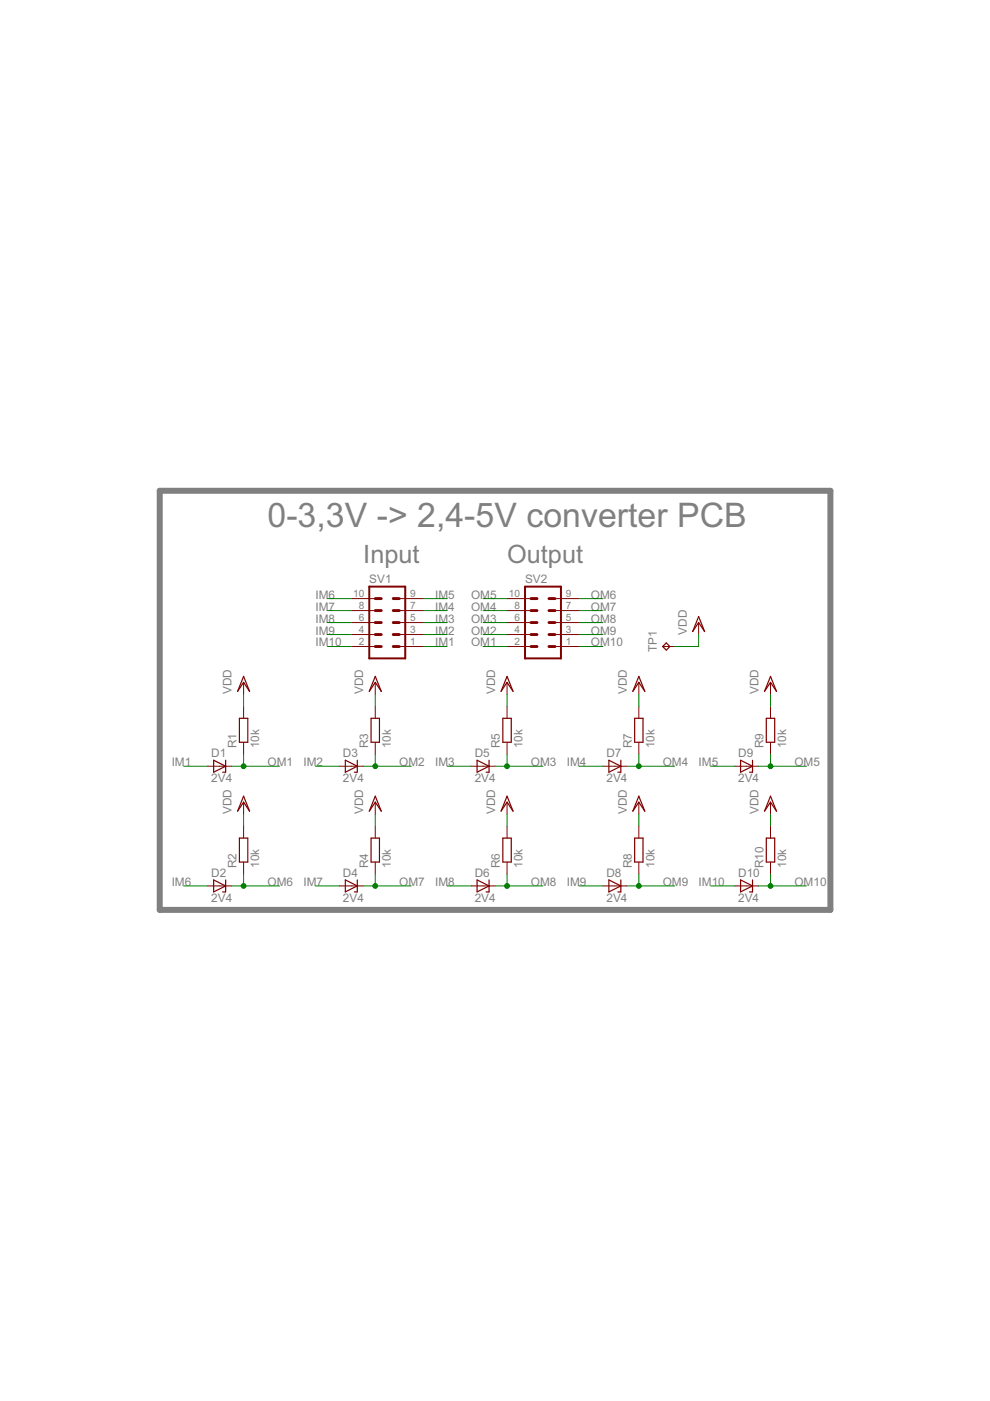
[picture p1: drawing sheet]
<svg xmlns="http://www.w3.org/2000/svg" width="210mm" height="297mm" viewBox="0 0 210 297" stroke-linecap="round" stroke-linejoin="round" font-family="sans-serif">
<path d="M33.9 104.1h142.2v88.8h-142.2z" fill="none" stroke="#808080" stroke-width="1.3"/>
<path d="M78.3 124.4h7.6v15.2h-7.6zM111.3 124.4h7.6v15.2h-7.6z" fill="none" stroke="#800000" stroke-width=".42"/>
<g fill="none" stroke="#800000" stroke-width=".61">
<path d="M79.6 126.9h1.2M79.6 129.5h1.2M79.6 132h1.2M79.6 134.5h1.2M79.6 137.1h1.2M83.4 126.9h1.2M83.4 129.5h1.2M83.4 132h1.2M83.4 134.5h1.2M83.4 137.1h1.2M112.6 126.9h1.3M112.6 129.5h1.3"/>
<path d="M112.6 132h1.3M112.6 134.5h1.3M112.6 137.1h1.3M116.4 126.9h1.3M116.4 129.5h1.3M116.4 132h1.3M116.4 134.5h1.3M116.4 137.1h1.3"/>
</g>
<g fill="none" stroke="#800000" stroke-width=".21">
<path d="M74.5 137.1h5.1M74.5 134.5h5.1M74.5 132h5.1M74.5 129.5h5.1M74.5 126.9h5.1M84.6 137.1h5.1M84.6 134.5h5.1M84.6 132h5.1M84.6 129.5h5.1M84.6 126.9h5.1M107.5 137.1h5.1M107.5 134.5h5.1"/>
<path d="M107.5 132h5.1M107.5 129.5h5.1M107.5 126.9h5.1M117.7 137.1h5M117.7 134.5h5M117.7 132h5M117.7 129.5h5M117.7 126.9h5M140.5 137.1h2.5M148.1 132v2.5M51.6 144.7v2.5M51.6 149.8v2.5"/>
<path d="M51.6 157.4v2.5M79.6 144.7v2.5M79.6 149.8v2.5M79.6 157.4v2.5M107.5 144.7v2.5M107.5 149.8v2.5M107.5 157.4v2.5M135.4 144.7v2.5M135.4 149.8v2.5M135.4 157.4v2.5M163.4 144.7v2.5M163.4 149.8v2.5"/>
<path d="M163.4 157.4v2.5M44 162.5h5.1M51.6 170.1v2.5M51.6 175.2v2.5M71.9 162.5h5.1M79.6 170.1v2.5M79.6 175.2v2.5M99.9 162.5h5.1M107.5 170.1v2.5M107.5 175.2v2.5M127.8 162.5h5.1M135.4 170.1v2.5"/>
<path d="M135.4 175.2v2.5M155.7 162.5h5.1M163.4 170.1v2.5M163.4 175.2v2.5M44 187.8h5.1M51.6 182.8v2.5M71.9 187.8h5.1M79.6 182.8v2.5M99.9 187.8h5.1M107.5 182.8v2.5M127.8 187.8h5.1M135.4 182.8v2.5"/>
<path d="M155.7 187.8h5.1M163.4 182.8v2.5"/>
</g>
<g fill="none" stroke="#800000" stroke-width=".25">
<path d="M141.3 136.3l.7 .8-.7 .7-.8-.7zM148.1 130.7l1.3 3.2-1.3-1.9-1.2 1.9zM50.8 152.3h1.7v5.1h-1.7zM51.6 143.4l1.3 3.2-1.3-1.9-1.2 1.9zM78.7 152.3h1.8v5.1h-1.8zM79.6 143.4l1.2 3.2-1.2-1.9-1.3 1.9zM106.6 152.3h1.8v5.1h-1.8zM107.5 143.4l1.3 3.2-1.3-1.9-1.3 1.9zM134.6 152.3h1.7v5.1h-1.7zM135.4 143.4l1.3 3.2-1.3-1.9-1.2 1.9zM162.5 152.3h1.8v5.1h-1.8zM163.4 143.4l1.2 3.2-1.2-1.9-1.3 1.9z"/>
<path d="M45.3 161.2l2.5 1.3-2.5 1.2zM47.8 161.2v2.5h-.6M50.8 177.7h1.7v5.1h-1.7zM51.6 168.8l1.3 3.2-1.3-1.9-1.2 1.9zM73.2 161.2l2.6 1.3-2.6 1.2zM75.8 161.2v2.5h-.7M78.7 177.7h1.8v5.1h-1.8zM79.6 168.8l1.2 3.2-1.2-1.9-1.3 1.9zM101.2 161.2l2.5 1.3-2.5 1.2zM103.7 161.2v2.5h-.6M106.6 177.7h1.8v5.1h-1.8zM107.5 168.8l1.3 3.2-1.3-1.9-1.3 1.9z"/>
<path d="M129.1 161.2l2.5 1.3-2.5 1.2zM131.6 161.2v2.5h-.6M134.6 177.7h1.7v5.1h-1.7zM135.4 168.8l1.3 3.2-1.3-1.9-1.2 1.9zM157 161.2l2.6 1.3-2.6 1.2zM159.6 161.2v2.5h-.7M162.5 177.7h1.8v5.1h-1.8zM163.4 168.8l1.2 3.2-1.2-1.9-1.3 1.9zM45.3 186.6l2.5 1.2-2.5 1.3zM47.8 186.6v2.5h-.6M73.2 186.6l2.6 1.2-2.6 1.3zM75.8 186.6v2.5h-.7"/>
<path d="M101.2 186.6l2.5 1.2-2.5 1.3zM103.7 186.6v2.5h-.6M129.1 186.6l2.5 1.2-2.5 1.3zM131.6 186.6v2.5h-.6M157 186.6l2.6 1.2-2.6 1.3zM159.6 186.6v2.5h-.7"/>
</g>
<g fill="none" stroke="#008000" stroke-width=".21">
<path d="M69.4 137.1h5.1M69.4 129.5h5.1M69.4 132h5.1M69.4 134.5h5.1M69.4 126.9h5.1M89.7 137.1h5.1M89.7 129.5h5.1M89.7 132h5.1M89.7 134.5h5.1M89.7 126.9h5.1M102.4 137.1h5.1M102.4 129.5h5.1"/>
<path d="M102.4 132h5.1M102.4 134.5h5.1M102.4 126.9h5.1M122.7 137.1h5.1M122.7 129.5h5.1M122.7 132h5.1M122.7 134.5h5.1M122.7 126.9h5.1M148.1 134.5v2.6h-5.1M51.6 147.2v2.6M51.6 159.9v2.6M79.6 147.2v2.6"/>
<path d="M79.6 159.9v2.6M107.5 147.2v2.6M107.5 159.9v2.6M135.4 147.2v2.6M135.4 159.9v2.6M163.4 147.2v2.6M163.4 159.9v2.6M38.9 162.5h5.1M49.1 162.5h10.2M51.6 172.6v2.6M66.9 162.5h5M77 162.5h10.2"/>
<path d="M79.6 172.6v2.6M94.8 162.5h5.1M105 162.5h10.1M107.5 172.6v2.6M122.7 162.5h5.1M132.9 162.5h10.1M135.4 172.6v2.6M150.7 162.5h5M160.8 162.5h10.2M163.4 172.6v2.6M38.9 187.8h5.1M49.1 187.8h10.2"/>
<path d="M51.6 185.3v2.5M66.9 187.8h5M77 187.8h10.2M79.6 185.3v2.5M94.8 187.8h5.1M105 187.8h10.1M107.5 185.3v2.5M122.7 187.8h5.1M132.9 187.8h10.1M135.4 185.3v2.5M150.7 187.8h5M160.8 187.8h10.2"/>
<path d="M163.4 185.3v2.5"/>
</g>
<g fill="#008000" stroke="#008000" stroke-width=".21">
<circle cx="51.6" cy="162.5" r=".51"/>
<circle cx="51.6" cy="187.8" r=".51"/>
<circle cx="79.6" cy="187.8" r=".51"/>
<circle cx="107.5" cy="187.8" r=".51"/>
<circle cx="135.4" cy="187.8" r=".51"/>
<circle cx="163.4" cy="187.8" r=".51"/>
<circle cx="79.6" cy="162.5" r=".51"/>
<circle cx="107.5" cy="162.5" r=".51"/>
<circle cx="135.4" cy="162.5" r=".51"/>
<circle cx="163.4" cy="162.5" r=".51"/>
</g>
<text font-size="8" fill="#808080" x="56.7" y="111.7">0-3,3V -&gt; 2,4-5V converter PCB</text>
<g font-size="6" fill="#808080">
<text x="77" y="119.3">Input</text>
<text x="107.5" y="119.3">Output</text>
</g>
<g font-size="2.8" fill="#808080">
<text x="78.3" y="123.6">SV1</text>
<text x="111.3" y="123.6">SV2</text>
<text x="66.9" y="132">IM8</text>
<text x="66.9" y="129.4">IM7</text>
<text x="66.9" y="126.9">IM6</text>
<text x="92.3" y="129.4">IM4</text>
<text x="92.3" y="132">IM3</text>
<text x="92.3" y="126.9">IM5</text>
<text x="99.9" y="132">OM3</text>
<text x="99.9" y="129.4">OM4</text>
<text x="99.9" y="126.9">OM5</text>
<text x="125.3" y="126.9">OM6</text>
<text x="125.3" y="129.4">OM7</text>
<text x="125.3" y="132">OM8</text>
<text x="66.9" y="137.1">IM10</text>
<text x="66.9" y="134.5">IM9</text>
<text x="92.3" y="137.1">IM1</text>
<text x="92.3" y="134.5">IM2</text>
<text x="99.9" y="137.1">OM1</text>
<text x="99.9" y="134.5">OM2</text>
<text x="125.3" y="134.5">OM9</text>
<text x="125.3" y="137.1">OM10</text>
<text x="145.6" y="134.5" transform="rotate(-90 145.6 134.5)">VDD</text>
<text x="139.2" y="138.3" transform="rotate(-90 139.2 138.3)">TP1</text>
<text x="49.1" y="147.2" transform="rotate(-90 49.1 147.2)">VDD</text>
<text x="77" y="147.2" transform="rotate(-90 77 147.2)">VDD</text>
<text x="105" y="147.2" transform="rotate(-90 105 147.2)">VDD</text>
<text x="132.9" y="147.2" transform="rotate(-90 132.9 147.2)">VDD</text>
<text x="160.8" y="147.2" transform="rotate(-90 160.8 147.2)">VDD</text>
<text x="44.8" y="160.5">D1</text>
<text x="50.1" y="158.6" transform="rotate(-90 50.1 158.6)">R1</text>
<text x="54.9" y="158.6" transform="rotate(-90 54.9 158.6)">10k</text>
<text x="72.7" y="160.5">D3</text>
<text x="78.1" y="158.6" transform="rotate(-90 78.1 158.6)">R3</text>
<text x="82.9" y="158.6" transform="rotate(-90 82.9 158.6)">10k</text>
<text x="100.6" y="160.5">D5</text>
<text x="106" y="158.6" transform="rotate(-90 106 158.6)">R5</text>
<text x="110.8" y="158.6" transform="rotate(-90 110.8 158.6)">10k</text>
<text x="128.6" y="160.5">D7</text>
<text x="133.9" y="158.6" transform="rotate(-90 133.9 158.6)">R7</text>
<text x="138.7" y="158.6" transform="rotate(-90 138.7 158.6)">10k</text>
<text x="156.5" y="160.5">D9</text>
<text x="161.9" y="158.6" transform="rotate(-90 161.9 158.6)">R9</text>
<text x="166.7" y="158.6" transform="rotate(-90 166.7 158.6)">10k</text>
<text x="36.4" y="162.5">IM1</text>
<text x="44.8" y="165.9">2V4</text>
<text x="56.7" y="162.5">OM1</text>
<text x="64.3" y="162.5">IM2</text>
<text x="72.7" y="165.9">2V4</text>
<text x="84.7" y="162.5">OM2</text>
<text x="92.3" y="162.5">IM3</text>
<text x="100.6" y="165.9">2V4</text>
<text x="112.6" y="162.5">OM3</text>
<text x="120.2" y="162.5">IM4</text>
<text x="128.6" y="165.9">2V4</text>
<text x="140.5" y="162.5">OM4</text>
<text x="148.1" y="162.5">IM5</text>
<text x="156.5" y="165.9">2V4</text>
<text x="168.4" y="162.5">OM5</text>
<text x="49.1" y="172.6" transform="rotate(-90 49.1 172.6)">VDD</text>
<text x="77" y="172.6" transform="rotate(-90 77 172.6)">VDD</text>
<text x="105" y="172.6" transform="rotate(-90 105 172.6)">VDD</text>
<text x="132.9" y="172.6" transform="rotate(-90 132.9 172.6)">VDD</text>
<text x="160.8" y="172.6" transform="rotate(-90 160.8 172.6)">VDD</text>
<text x="44.8" y="185.9">D2</text>
<text x="50.1" y="184" transform="rotate(-90 50.1 184)">R2</text>
<text x="54.9" y="184" transform="rotate(-90 54.9 184)">10k</text>
<text x="72.7" y="185.9">D4</text>
<text x="78.1" y="184" transform="rotate(-90 78.1 184)">R4</text>
<text x="82.9" y="184" transform="rotate(-90 82.9 184)">10k</text>
<text x="100.6" y="185.9">D6</text>
<text x="106" y="184" transform="rotate(-90 106 184)">R6</text>
<text x="110.8" y="184" transform="rotate(-90 110.8 184)">10k</text>
<text x="128.6" y="185.9">D8</text>
<text x="133.9" y="184" transform="rotate(-90 133.9 184)">R8</text>
<text x="138.7" y="184" transform="rotate(-90 138.7 184)">10k</text>
<text x="156.5" y="185.9">D10</text>
<text x="161.9" y="184" transform="rotate(-90 161.9 184)">R10</text>
<text x="166.7" y="184" transform="rotate(-90 166.7 184)">10k</text>
<text x="36.4" y="187.8">IM6</text>
<text x="44.8" y="191.3">2V4</text>
<text x="56.7" y="187.8">OM6</text>
<text x="64.3" y="187.8">IM7</text>
<text x="72.7" y="191.3">2V4</text>
<text x="84.7" y="187.8">OM7</text>
<text x="92.3" y="187.8">IM8</text>
<text x="100.6" y="191.3">2V4</text>
<text x="112.6" y="187.8">OM8</text>
<text x="120.2" y="187.8">IM9</text>
<text x="128.6" y="191.3">2V4</text>
<text x="140.5" y="187.8">OM9</text>
<text x="148.1" y="187.8">IM10</text>
<text x="156.5" y="191.3">2V4</text>
<text x="168.4" y="187.8">OM10</text>
</g>
<g font-size="2.4" fill="#808080">
<text x="74.9" y="126.6">10</text>
<text x="76.1" y="131.6">6</text>
<text x="76.1" y="129.1">8</text>
<text x="87" y="131.6">5</text>
<text x="87" y="129.1">7</text>
<text x="87" y="126.6">9</text>
<text x="107.9" y="126.6">10</text>
<text x="109.1" y="131.6">6</text>
<text x="109.1" y="129.1">8</text>
<text x="120" y="131.6">5</text>
<text x="120" y="129.1">7</text>
<text x="120" y="126.6">9</text>
<text x="76.1" y="136.7">2</text>
<text x="76.1" y="134.2">4</text>
<text x="87" y="136.7">1</text>
<text x="87" y="134.2">3</text>
<text x="109.1" y="136.7">2</text>
<text x="109.1" y="134.2">4</text>
<text x="120" y="136.7">1</text>
<text x="120" y="134.2">3</text>
</g>
</svg>
